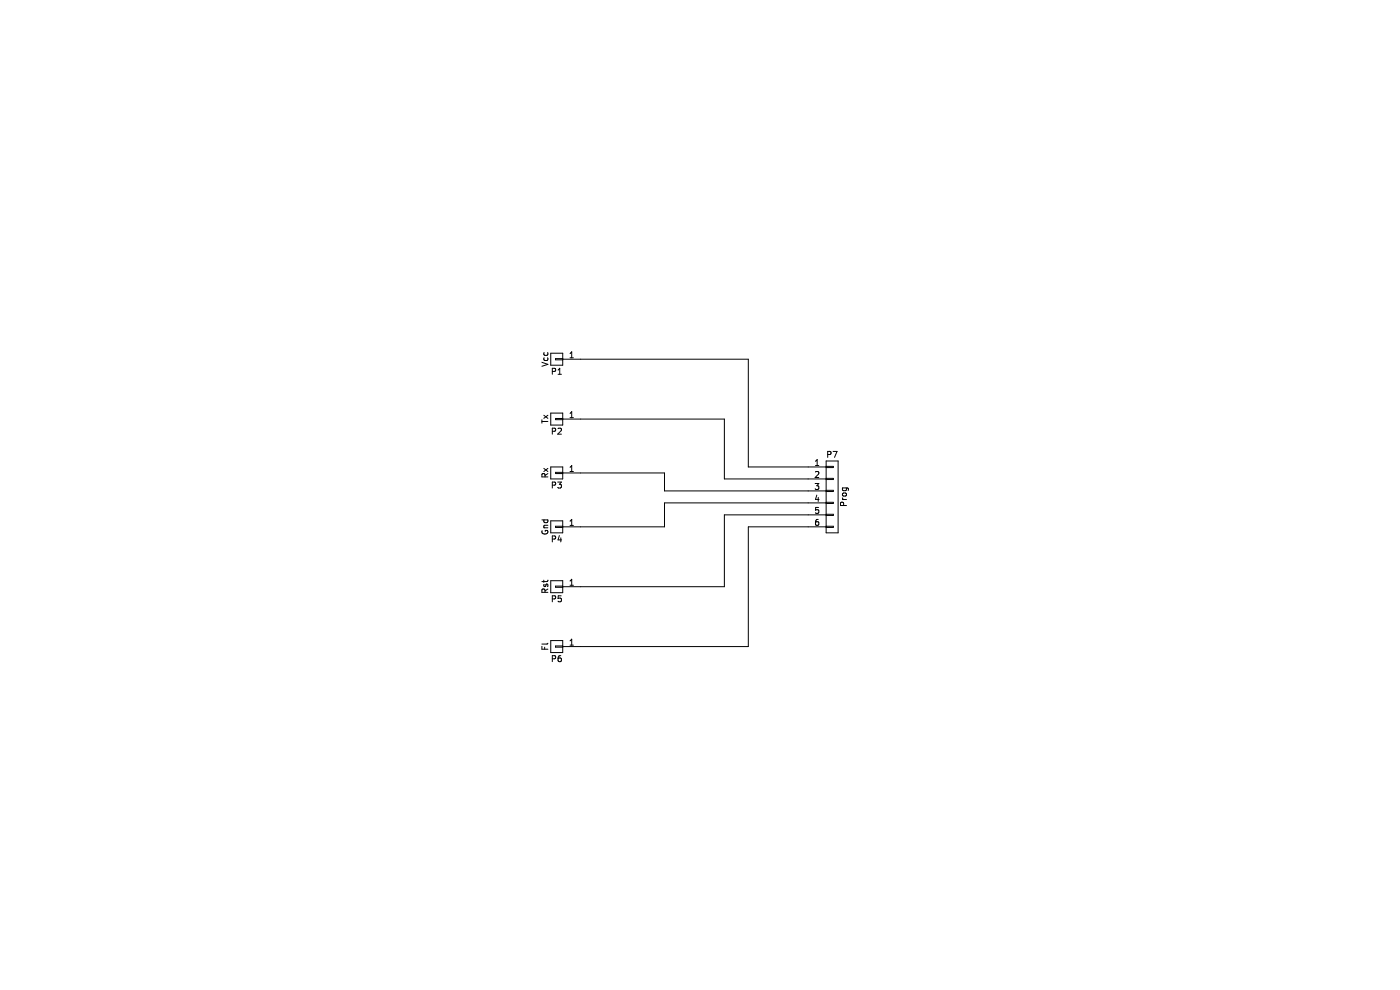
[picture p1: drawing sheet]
EESchema Schematic File Version 2
LIBS:power
LIBS:device
LIBS:transistors
LIBS:conn
LIBS:linear
LIBS:regul
LIBS:74xx
LIBS:cmos4000
LIBS:adc-dac
LIBS:memory
LIBS:xilinx
LIBS:microcontrollers
LIBS:dsp
LIBS:microchip
LIBS:analog_switches
LIBS:motorola
LIBS:texas
LIBS:intel
LIBS:audio
LIBS:interface
LIBS:digital-audio
LIBS:philips
LIBS:display
LIBS:cypress
LIBS:siliconi
LIBS:opto
LIBS:atmel
LIBS:contrib
LIBS:valves
EELAYER 25 0
EELAYER END
$Descr A4 11693 8268
encoding utf-8
Sheet 1 1
Title ""
Date ""
Rev ""
Comp ""
Comment1 ""
Comment2 ""
Comment3 ""
Comment4 ""
$EndDescr
$Comp
L CONN_01X01 P1
U 1 1
P 4650 3000
F 0 "P1" H 4650 3100 50  0000 C CNN
F 1 "Vcc" V 4750 3000 50  0000 C CNN
F 2 "Pin_Headers:Pin_Header_Straight_1x01" H 4650 3000 50  0001 C CNN
F 3 "" H 4650 3000 50  0000 C CNN
	1    4650 3000
	-1   0    0    1   
$EndComp
$Comp
L CONN_01X01 P2
U 1 1
P 4650 3500
F 0 "P2" H 4650 3600 50  0000 C CNN
F 1 "Tx" V 4750 3500 50  0000 C CNN
F 2 "Pin_Headers:Pin_Header_Straight_1x01" H 4650 3500 50  0001 C CNN
F 3 "" H 4650 3500 50  0000 C CNN
	1    4650 3500
	-1   0    0    1   
$EndComp
$Comp
L CONN_01X01 P3
U 1 1
P 4650 3950
F 0 "P3" H 4650 4050 50  0000 C CNN
F 1 "Rx" V 4750 3950 50  0000 C CNN
F 2 "Pin_Headers:Pin_Header_Straight_1x01" H 4650 3950 50  0001 C CNN
F 3 "" H 4650 3950 50  0000 C CNN
	1    4650 3950
	-1   0    0    1   
$EndComp
$Comp
L CONN_01X01 P4
U 1 1
P 4650 4400
F 0 "P4" H 4650 4500 50  0000 C CNN
F 1 "Gnd" V 4750 4400 50  0000 C CNN
F 2 "Pin_Headers:Pin_Header_Straight_1x01" H 4650 4400 50  0001 C CNN
F 3 "" H 4650 4400 50  0000 C CNN
	1    4650 4400
	-1   0    0    1   
$EndComp
$Comp
L CONN_01X01 P5
U 1 1
P 4650 4900
F 0 "P5" H 4650 5000 50  0000 C CNN
F 1 "Rst" V 4750 4900 50  0000 C CNN
F 2 "Pin_Headers:Pin_Header_Straight_1x01" H 4650 4900 50  0001 C CNN
F 3 "" H 4650 4900 50  0000 C CNN
	1    4650 4900
	-1   0    0    1   
$EndComp
$Comp
L CONN_01X01 P6
U 1 1
P 4650 5400
F 0 "P6" H 4650 5500 50  0000 C CNN
F 1 "Fl" V 4750 5400 50  0000 C CNN
F 2 "Pin_Headers:Pin_Header_Straight_1x01" H 4650 5400 50  0001 C CNN
F 3 "" H 4650 5400 50  0000 C CNN
	1    4650 5400
	-1   0    0    1   
$EndComp
$Comp
L CONN_01X06 P7
U 1 1
P 6950 4150
F 0 "P7" H 6950 4500 50  0000 C CNN
F 1 "Prog" V 7050 4150 50  0000 C CNN
F 2 "Pin_Headers:Pin_Header_Straight_1x06" H 6950 4150 50  0001 C CNN
F 3 "" H 6950 4150 50  0000 C CNN
	1    6950 4150
	1    0    0    -1  
$EndComp
Wire Wire Line
	6750 3900 6250 3900
Wire Wire Line
	6250 3900 6250 3000
Wire Wire Line
	6250 3000 4850 3000
Wire Wire Line
	4850 3500 6050 3500
Wire Wire Line
	6050 3500 6050 4000
Wire Wire Line
	6050 4000 6750 4000
Wire Wire Line
	6750 4100 5550 4100
Wire Wire Line
	5550 4100 5550 3950
Wire Wire Line
	5550 3950 4850 3950
Wire Wire Line
	4850 4400 5550 4400
Wire Wire Line
	5550 4400 5550 4200
Wire Wire Line
	5550 4200 6750 4200
Wire Wire Line
	6750 4300 6050 4300
Wire Wire Line
	6050 4300 6050 4900
Wire Wire Line
	6050 4900 4850 4900
Wire Wire Line
	4850 5400 6250 5400
Wire Wire Line
	6250 5400 6250 4400
Wire Wire Line
	6250 4400 6750 4400
$EndSCHEMATC
